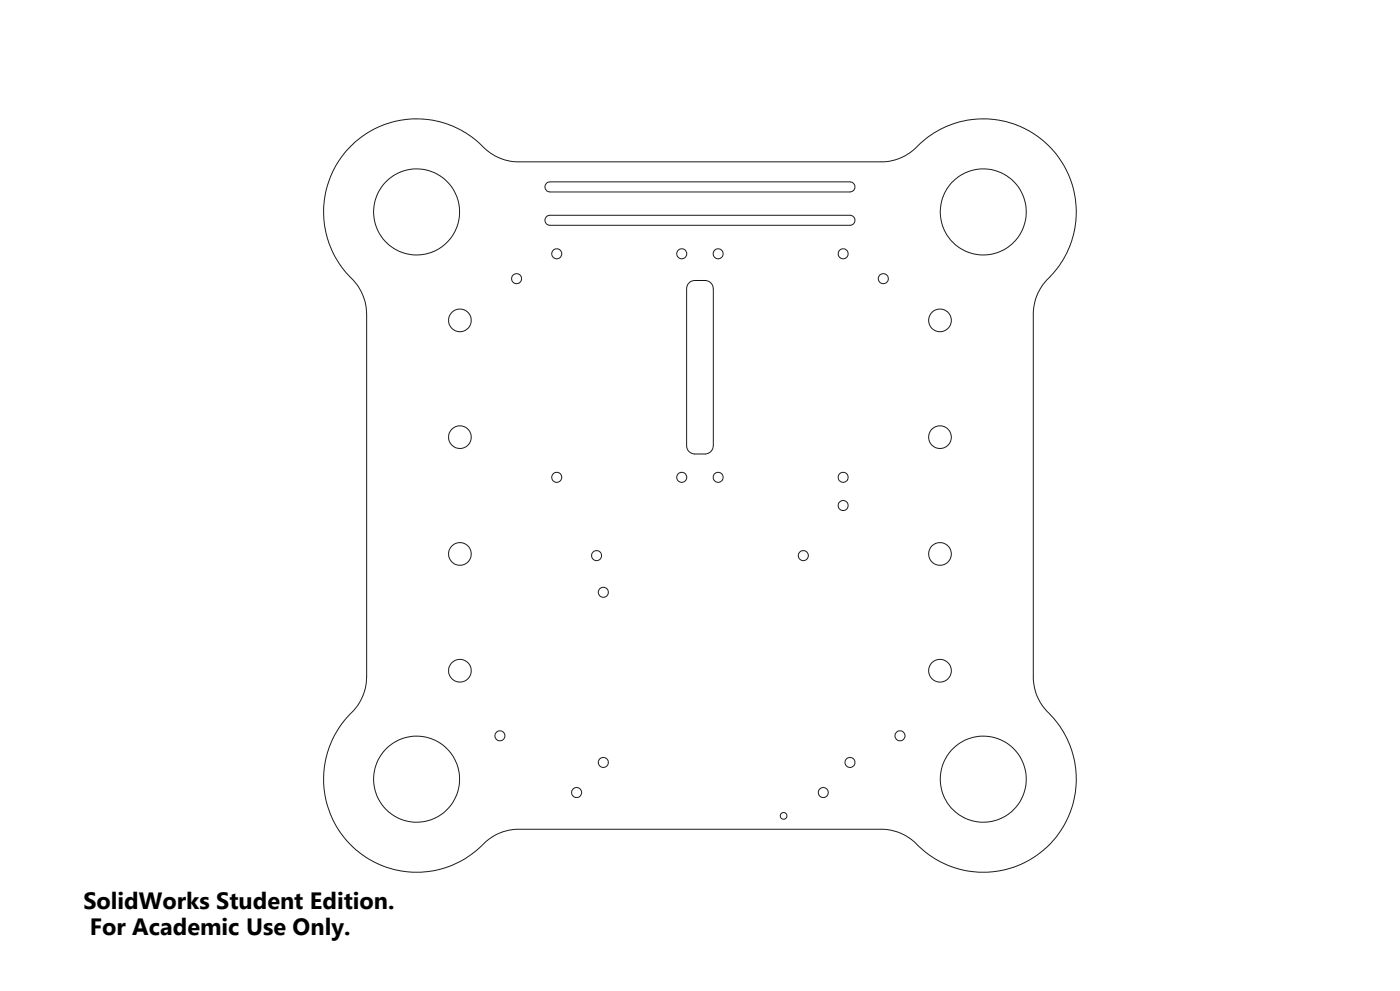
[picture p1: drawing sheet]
<svg xmlns="http://www.w3.org/2000/svg" width="420mm" height="297mm" viewBox="0 0 420 297" stroke-linecap="round" stroke-linejoin="round" font-family="sans-serif">
<g fill="none" stroke="#191924" stroke-width=".3">
<path d="M105.3 43.8a28 28 0 0 1 40.5 1 15 15 0 0 0 9.8 3.7h109.3a15.7 15.7 0 0 0 11.2-5.5 27.9 27.9 0 0 1 39.5 1.8 27.9 27.9 0 0 1-1.9 39.5 14.8 14.8 0 0 0-3.7 9.9v109.2a15.7 15.7 0 0 0 5.5 11.3 28 28 0 0 1-2 39.7 28 28 0 0 1-39.7-2.5 14.8 14.8 0 0 0-9.5-3.4h-109.2a15.6 15.6 0 0 0-11.2 5.6 27.9 27.9 0 0 1-39.6-1.8 27.9 27.9 0 0 1 2-39.5 15.3 15.3 0 0 0 3.7-10v-109.2a16.3 16.3 0 0 0-6.1-11.8 27.9 27.9 0 0 1 1.4-38zM164 54.9l1-.4h90a1.52 1.52 0 0 1 1.5 1.5 1.52 1.52 0 0 1-1.5 1.5h-90a1.53 1.53 0 0 1-1.4-1 1.53 1.53 0 0 1 .4-1.6zM163.9 65l.9-.5h90.2a1.5 1.5 0 0 1 1.5 1.5 1.5 1.5 0 0 1-1.5 1.5h-90a1.51 1.51 0 0 1-1.4-.9 1.51 1.51 0 0 1 .3-1.6zM206.6 84.9l.6-.5 1-.3h3.3a2.46 2.46 0 0 1 2.5 2.5v47a2.52 2.52 0 0 1-2.5 2.5h-3a2.52 2.52 0 0 1-2.5-2.5v-47.3z"/>
<circle cx="125" cy="63.5" r="12.9"/>
<circle cx="167" cy="76.1" r="1.51"/>
<circle cx="204.5" cy="76.1" r="1.51"/>
<circle cx="215.5" cy="76.1" r="1.51"/>
<circle cx="253" cy="76.1" r="1.51"/>
<circle cx="295" cy="63.5" r="12.9"/>
<circle cx="138" cy="96" r="3.4"/>
<circle cx="155" cy="83.5" r="1.48"/>
<circle cx="265" cy="83.5" r="1.5"/>
<circle cx="282" cy="96" r="3.4"/>
<circle cx="138" cy="131" r="3.4"/>
<circle cx="282" cy="131" r="3.4"/>
<circle cx="167" cy="143" r="1.51"/>
<circle cx="204.5" cy="143" r="1.51"/>
<circle cx="215.5" cy="143" r="1.51"/>
<circle cx="253" cy="143" r="1.51"/>
<circle cx="253" cy="151.5" r="1.51"/>
<circle cx="138" cy="166" r="3.4"/>
<circle cx="179" cy="166.5" r="1.51"/>
<circle cx="181" cy="177.5" r="1.51"/>
<circle cx="241" cy="166.5" r="1.51"/>
<circle cx="282" cy="166" r="3.4"/>
<circle cx="138" cy="201" r="3.4"/>
<circle cx="282" cy="201" r="3.4"/>
<circle cx="125" cy="233.5" r="12.9"/>
<circle cx="150" cy="220.5" r="1.51"/>
<circle cx="173" cy="237.5" r="1.51"/>
<circle cx="181" cy="228.5" r="1.5"/>
<circle cx="247" cy="237.5" r="1.51"/>
<circle cx="255" cy="228.5" r="1.5"/>
<circle cx="270" cy="220.5" r="1.51"/>
<circle cx="295" cy="233.5" r="12.9"/>
<circle cx="235.1" cy="244.5" r="1"/>
</g>
<g font-size="7.1">
<text x="25" y="272.4">SolidWorks Student Edition.</text>
<text x="26.9" y="280.1">For Academic Use Only.</text>
</g>
</svg>
